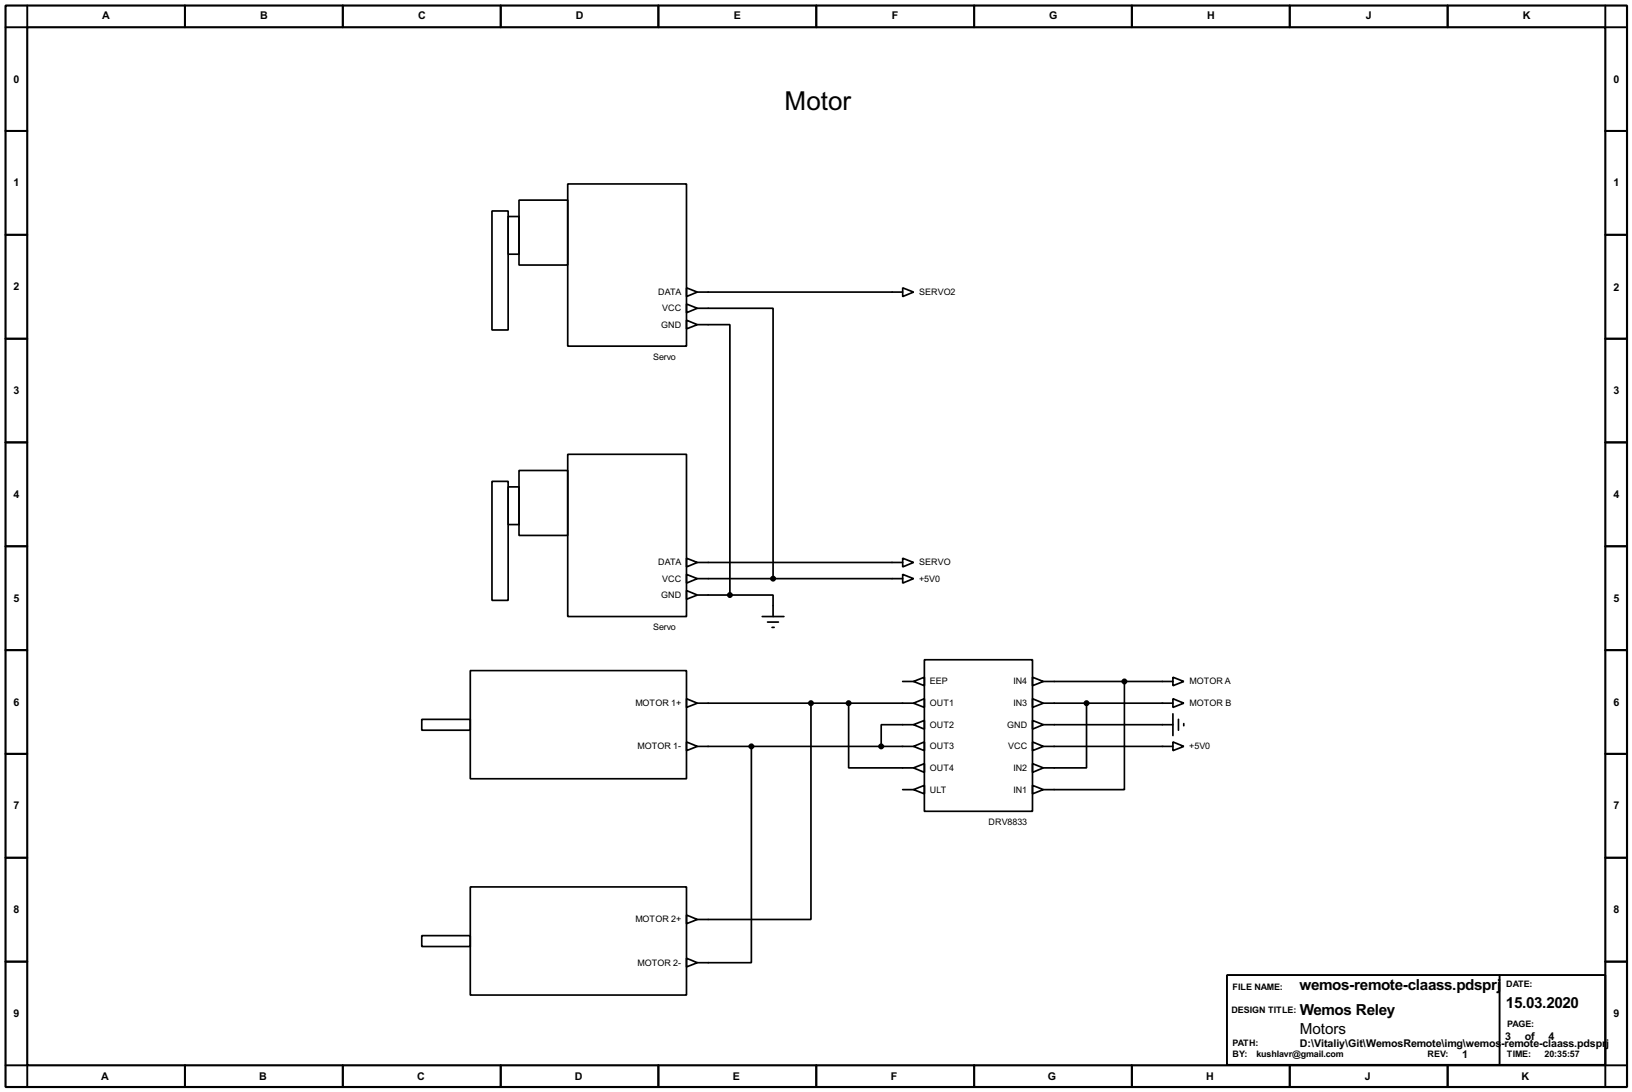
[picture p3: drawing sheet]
<svg xmlns="http://www.w3.org/2000/svg" width="383mm" height="256mm" viewBox="0 0 383 256" stroke-linecap="round" stroke-linejoin="round" font-family="sans-serif">
<path d="M1.3 1.3h381v254h-381zM6.4 6.4h370.8v243.8h-370.8z" fill="none" stroke="#000" stroke-width=".5"/>
<g fill="none" stroke="#000" stroke-width=".45">
<path d="M6.4 1.3v5.1h-5.1M43.5 1.3v5.1M80.6 1.3v5.1M117.7 1.3v5.1M154.7 1.3v5.1M191.8 1.3v5.1M228.9 1.3v5.1M266 1.3v5.1M303.1 1.3v5.1M340.2 1.3v5.1M377.2 1.3v5.1h5.1M1.3 30.8h5.1"/>
<path d="M377.2 30.8h5.1M1.3 55.2h5.1M377.2 55.2h5.1M1.3 79.6h5.1M377.2 79.6h5.1M1.3 103.9h5.1M377.2 103.9h5.1M1.3 128.3h5.1M377.2 128.3h5.1M1.3 152.7h5.1M377.2 152.7h5.1M1.3 177.1h5.1"/>
<path d="M377.2 177.1h5.1M1.3 201.5h5.1M377.2 201.5h5.1M1.3 225.9h5.1M288.3 229h88.9v21.1h-88.9zM352.4 229v21.1M377.2 225.9h5.1M1.3 250.2h5.1v5.1M43.5 250.2v5.1M80.6 250.2v5.1M117.7 250.2v5.1M154.7 250.2v5.1"/>
<path d="M191.8 250.2v5.1M228.9 250.2v5.1M266 250.2v5.1M303.1 250.2v5.1M340.2 250.2v5.1M382.3 250.2h-5.1v5.1"/>
</g>
<g fill="none" stroke="#000" stroke-width=".4">
<path d="M115.6 49.6h3.8v27.9h-3.8zM119.4 50.9h2.6v8.8h-2.6zM122 47h11.4v15.3h-11.4zM133.4 43.2h27.9v38.1h-27.9zM161.3 75.2l2.6 1.1-2.6 1zM161.3 71.4l2.6 1-2.6 1.1zM161.3 67.6l2.6 1-2.6 1.1zM163.9 72.4h17.8v63.5M163.9 76.3h7.6v63.5M163.9 68.6h48.2M212.1 67.6l2.6 1-2.6 1.1zM115.6 113.1h3.8v27.9h-3.8z"/>
<path d="M119.4 114.4h2.6v8.8h-2.6zM122 110.5h11.4v15.3h-11.4zM133.4 106.7h27.9v38.1h-27.9zM161.3 138.7l2.6 1.1-2.6 1zM161.3 134.9l2.6 1-2.6 1.1zM161.3 131.1l2.6 1-2.6 1.1zM163.9 132.1h48.2M163.9 135.9h48.2M163.9 139.8h7.6M171.5 139.8h10.2v5M212.1 131.1l2.6 1-2.6 1.1zM212.1 134.9l2.6 1-2.6 1.1z"/>
<path d="M110.5 157.5h50.8v25.4h-50.8zM179.1 144.8h5.1M180.4 146.1h2.5M181.4 147.4h.5M217.2 155h25.4v35.6h-25.4zM242.6 159.1l2.6 1-2.6 1zM275.6 159.1l2.6 1-2.6 1zM99.1 169h11.4v2.5h-11.4zM161.3 164.1l2.6 1.1-2.6 1zM161.3 174.3l2.6 1-2.6 1zM163.9 165.2h50.8M163.9 175.3h50.8"/>
<path d="M176.6 175.3v50.8h-12.7M190.6 165.2v50.8h-26.7M199.4 165.2v15.2h15.3M212.1 160.1h2.6M214.7 160.1l2.5-1v2zM214.7 165.2l2.5-1.1v2.1zM214.7 170.2l2.5-1v2.1zM214.7 175.3l2.5-1v2zM214.7 170.2h-7.6v5.1M242.6 164.1l2.6 1.1-2.6 1zM242.6 169.2l2.6 1-2.6 1.1zM242.6 174.3l2.6 1-2.6 1z"/>
<path d="M242.6 179.4l2.6 1-2.6 1zM245.2 165.2h30.4M245.2 175.3h30.4M245.2 170.2h30.4M245.2 160.1h30.4M255.3 165.2v15.2h-10.1M264.2 160.1v25.4h-19M275.6 174.3l2.6 1-2.6 1zM275.6 164.1l2.6 1.1-2.6 1zM275.6 167.7v5.1M276.9 169v2.5M278.2 170v.5"/>
<path d="M212.1 185.5h2.6M214.7 180.4l2.5-1v2zM214.7 185.5l2.5-1v2zM242.6 184.5l2.6 1-2.6 1zM99.1 219.8h11.4v2.5h-11.4zM110.5 208.3h50.8v25.4h-50.8zM161.3 214.9l2.6 1.1-2.6 1zM161.3 225.1l2.6 1-2.6 1z"/>
</g>
<g fill="#000" stroke="#000" stroke-width=".4">
<circle cx="171.5" cy="139.8" r=".5"/>
<circle cx="181.6" cy="135.9" r=".5"/>
<circle cx="176.5" cy="175.3" r=".5"/>
<circle cx="190.5" cy="165.2" r=".5"/>
<circle cx="199.4" cy="165.2" r=".5"/>
<circle cx="207" cy="175.3" r=".5"/>
<circle cx="255.3" cy="165.2" r=".5"/>
<circle cx="264.2" cy="160.1" r=".5"/>
</g>
<text font-size="6.9" x="184.3" y="25.8">Motor</text>
<g font-size="4">
<text x="305.4" y="232.6">wemos-remote-claass.pdsprj</text>
<text x="305.4" y="238.4">Wemos Reley</text>
<text x="353.9" y="236.7">15.03.2020</text>
<text x="305.4" y="242.8">Motors</text>
</g>
<g font-size="2.8">
<text x="24" y="4.5">A</text>
<text x="61.1" y="4.5">B</text>
<text x="98.2" y="4.5">C</text>
<text x="135.3" y="4.5">D</text>
<text x="172.4" y="4.5">E</text>
<text x="209.6" y="4.5">F</text>
<text x="246.5" y="4.5">G</text>
<text x="283.6" y="4.5">H</text>
<text x="320.9" y="4.5">J</text>
<text x="357.8" y="4.5">K</text>
<text x="3.2" y="19.4">0</text>
<text x="379.1" y="19.4">0</text>
<text x="3.2" y="43.8">1</text>
<text x="379.1" y="43.8">1</text>
<text x="3.2" y="68.2">2</text>
<text x="379.1" y="68.4">2</text>
<text x="3.2" y="92.6">3</text>
<text x="379.1" y="92.6">3</text>
<text x="3.2" y="117">4</text>
<text x="379.1" y="117">4</text>
<text x="3.2" y="141.4">5</text>
<text x="379.1" y="141.4">5</text>
<text x="3.2" y="165.8">6</text>
<text x="379.1" y="165.8">6</text>
<text x="3.2" y="190.1">7</text>
<text x="379.1" y="190.1">7</text>
<text x="3.2" y="214.5">8</text>
<text x="379.1" y="214.5">8</text>
<text x="3.2" y="238.9">9</text>
<text x="379.1" y="238.9">9</text>
<text x="305.4" y="245.9">D:\Vitaliy\Git\WemosRemote\img\wemos</text>
<text x="352.8" y="245.9">-remote-claass.pdspr</text>
<text x="353.7" y="244.4">3</text>
<text x="358.3" y="244.4">of</text>
<text x="363.9" y="244.4">4</text>
<text x="377.4" y="245.9">j</text>
<text x="343.6" y="248.4">1</text>
<text x="23.8" y="253.6">A</text>
<text x="60.9" y="253.6">B</text>
<text x="98" y="253.6">C</text>
<text x="135" y="253.6">D</text>
<text x="172.2" y="253.6">E</text>
<text x="209.3" y="253.6">F</text>
<text x="246.2" y="253.6">G</text>
<text x="283.4" y="253.6">H</text>
<text x="320.7" y="253.6">J</text>
<text x="357.5" y="253.6">K</text>
</g>
<g font-size="2.4">
<text x="154.7" y="69.3">DATA</text>
<text x="216" y="69.3">SERVO2</text>
<text x="155.3" y="76.9">GND</text>
<text x="155.6" y="73.1">VCC</text>
<text x="153.5" y="84.5">Servo</text>
<text x="154.7" y="132.8">DATA</text>
<text x="155.6" y="136.6">VCC</text>
<text x="216" y="136.6">+5V0</text>
<text x="216" y="132.8">SERVO</text>
<text x="155.3" y="140.5">GND</text>
<text x="153.5" y="148">Servo</text>
<text x="218.5" y="160.8">EEP</text>
<text x="238.1" y="160.8">IN4</text>
<text x="279.5" y="160.8">MOTOR A</text>
<text x="149.3" y="165.9">MOTOR 1+</text>
<text x="218.5" y="165.9">OUT1</text>
<text x="238.1" y="165.9">IN3</text>
<text x="279.5" y="165.9">MOTOR B</text>
<text x="218.5" y="170.9">OUT2</text>
<text x="236.6" y="170.9">GND</text>
<text x="149.8" y="176">MOTOR 1-</text>
<text x="218.5" y="176">OUT3</text>
<text x="236.9" y="176">VCC</text>
<text x="279.5" y="176">+5V0</text>
<text x="218.5" y="181.1">OUT4</text>
<text x="238.1" y="181.1">IN2</text>
<text x="218.5" y="186.2">ULT</text>
<text x="238.1" y="186.2">IN1</text>
<text x="232.3" y="193.7">DRV8833</text>
<text x="149.3" y="216.7">MOTOR 2+</text>
<text x="149.8" y="226.8">MOTOR 2-</text>
<text x="289.6" y="232.4">FILE NAME:</text>
<text x="353.9" y="231.9">DATE:</text>
<text x="289.3" y="237.9">DESIGN TITLE:</text>
<text x="289.6" y="245.7">PATH:</text>
<text x="354.1" y="241.3">PAGE:</text>
<text x="289.6" y="248.2">BY:</text>
<text x="295.2" y="248.2">kushlavr@gmail.com</text>
<text x="335.4" y="248.3">REV:</text>
<text x="354.1" y="248.3">TIME:</text>
<text x="362.9" y="248.3">20:35:57</text>
</g>
</svg>
